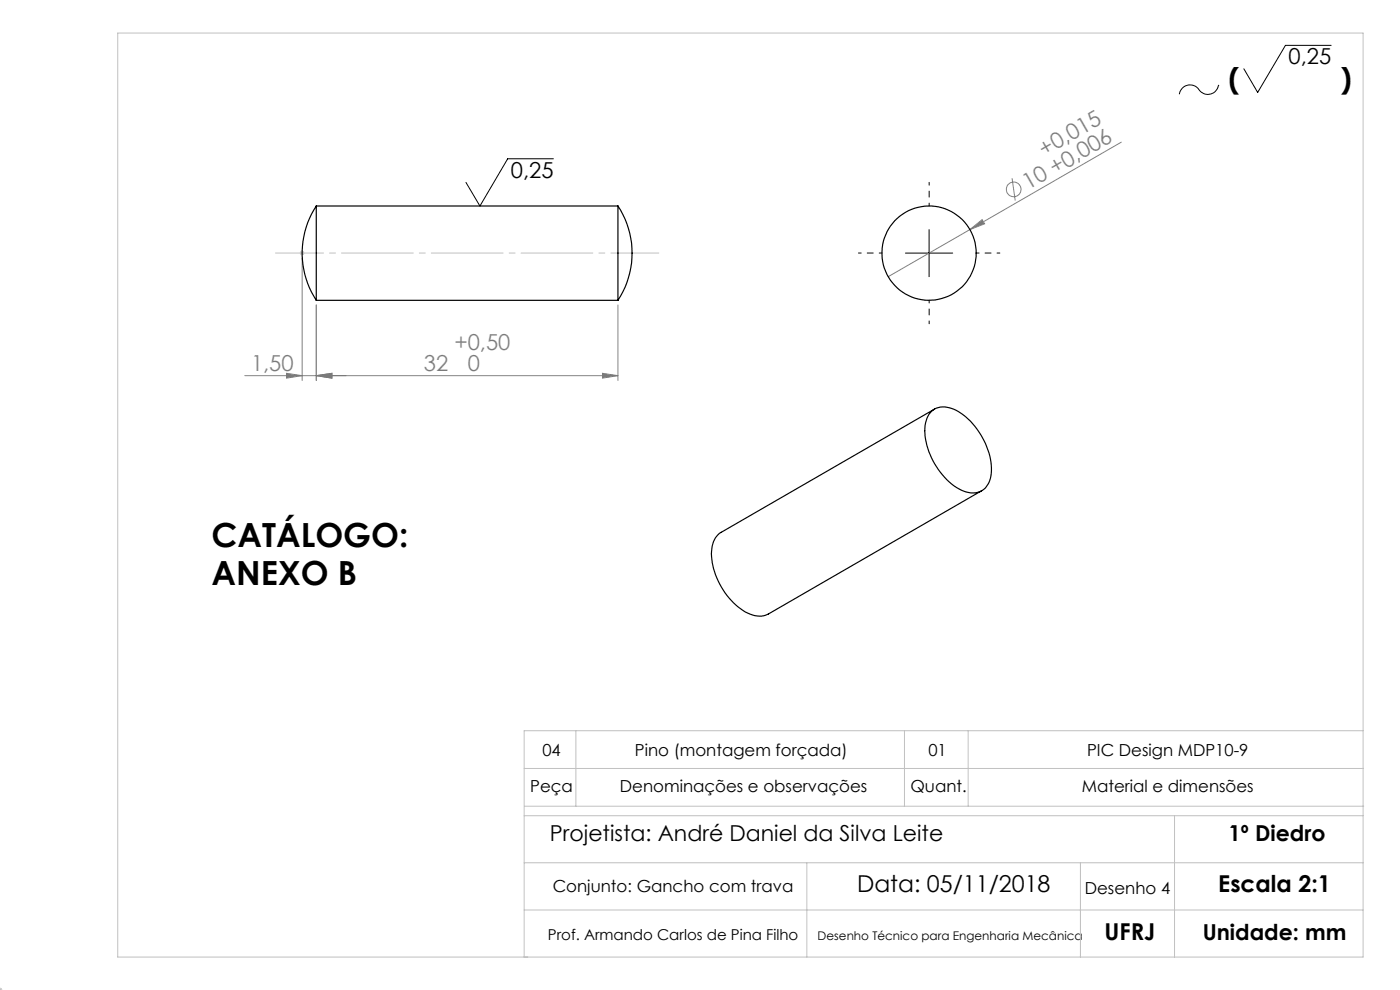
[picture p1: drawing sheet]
<svg xmlns="http://www.w3.org/2000/svg" width="297mm" height="210mm" viewBox="0 0 297 210" stroke-linecap="round" stroke-linejoin="round" font-family="sans-serif">
<g fill="none" stroke="#808080" stroke-width=".21">
<path d="M214.7 37.8l.7 4.7M237.9 30.2l-32.2 18.5M64.1 54.7v26M205.7 48.7l2.7-2.1 .5 .9zM205.7 48.7l-17.3 10M51.9 79.7h79.2M60.8 79.2l3.3 .5-3.3 .5zM67.1 79.7l3.3-.5v1zM67.1 64.7v16M127.8 79.2l3.3 .5-3.3 .5zM131.1 64.7v16"/>
<circle cx="215" cy="40.2" r="1.56"/>
</g>
<path d="M258.6 18a2.43 2.43 0 0 1-2.1 2 2.43 2.43 0 0 1-2.5-1.4 2.29 2.29 0 0 0-3.8 1.4M282.4 9.6h-9.7l-5.9 10-2.9-5M117.4 33.7h-9.7l-5.9 10-3-5M192.1 53.7h10M197.1 48.7v10" fill="none" stroke="#000" stroke-width=".21"/>
<g fill="none" stroke="#c0c0c0" stroke-width=".21">
<path d="M25 7h264.2v196h-264.2zM63.6 53.7h1M63.7 53.3l.8 .7M64.1 53.2v1M64.5 53.3l-.8 .7M122.2 155v16M191.9 155v16M205.4 155v16M289.2 155h-178v48M111.2 173h178M111.2 163h178M111.3 171h178"/>
<path d="M249.2 173v30M111.2 193h178M111.2 183h178M171.2 183v20M229.2 183v20M-.1 210h.6M0 210l.1 .1M0 209.5v.6M.4 209.6l-.4 .5"/>
</g>
<path d="M187.1 53.7h-5M197.1 43.7v-5M207.1 53.7h5M197.1 63.7v5" fill="none" stroke="#000" stroke-width=".21" stroke-dasharray="15.2 1.3 1.3 1.3" stroke-dashoffset="14.6"/>
<path d="M58.4 53.7h81.4" fill="none" stroke="#c0c0c0" stroke-width=".21" stroke-dasharray="15.2 1.3 1.3 1.3" stroke-dashoffset="5"/>
<g fill="#808080">
<path d="M205.7 48.7l2.7-2.1 .5 .9z"/>
<path d="M60.8 79.2l3.3 .5-3.3 .5zM67.1 79.7l3.3-.5v1z"/>
<path d="M127.8 79.2l3.3 .5-3.3 .5zM67.1 79.7l3.3-.5v1z"/>
</g>
<g fill="none" stroke="#000" stroke-width=".25">
<path d="M67.1 43.7a18.1 18.1 0 0 0 0 20M67.1 43.7v20M67.1 43.7h64M131.1 43.7a18.2 18.2 0 0 1 0 20M131.1 43.7v20M67.1 63.7h64M197.6 87.2a4.5 4.5 0 0 1 5.3-.1 15.3 15.3 0 0 1 7.4 13.3 4 4 0 0 1-5.9 3.8 15.1 15.1 0 0 1-8-11 6.7 6.7 0 0 1 1.2-6zM198.3 86.8l-45.3 26.1a5.2 5.2 0 0 0-2 5.2 15.2 15.2 0 0 0 8.1 12.2 4.5 4.5 0 0 0 3.9-.1l45.2-26.1"/>
<circle cx="197.1" cy="53.7" r="10"/>
</g>
<g font-size="7.1">
<text x="44.9" y="116">CATÁLOGO:</text>
<text x="44.9" y="124">ANEXO B</text>
</g>
<g font-size="6.3">
<text x="260.6" y="19">(</text>
<text x="284.3" y="19">)</text>
</g>
<g font-size="4.9">
<text x="181.8" y="189.3">Data: 05/11/2018</text>
<text x="258.5" y="189.3">Escala 2:1</text>
<text x="234.3" y="199.5">UFRJ</text>
</g>
<g font-size="4.7">
<text x="273.4" y="13.6">0,25</text>
<text x="108.4" y="37.7">0,25</text>
<text x="116.6" y="178.4">Projetista: André Daniel da Silva Leite</text>
<text x="260.6" y="178.4">1º Diedro</text>
<text x="255.1" y="199.5">Unidade: mm</text>
</g>
<g font-size="4.7" fill="#808080">
<text x="221.5" y="33.2" transform="rotate(-30 221.5 33.2)">+0,015</text>
<text x="218.1" y="40.4" transform="rotate(-30 218.1 40.4)">10 +0,006</text>
<text x="96.4" y="74.1">+0,50</text>
<text x="53.3" y="78.7">1,50</text>
<text x="89.9" y="78.6">32</text>
<text x="99.2" y="78.7">0</text>
</g>
<g font-size="3.5">
<text x="115.1" y="160.4">04</text>
<text x="134.7" y="160.4">Pino (montagem forçada)</text>
<text x="197" y="160.4">01</text>
<text x="230.6" y="160.4">PIC Design MDP10-9</text>
<text x="112.5" y="168">Peça</text>
<text x="131.5" y="168">Denominações e observações</text>
<text x="193.1" y="168">Quant.</text>
<text x="229.5" y="168">Material e dimensões</text>
<text x="117.3" y="189.3">Conjunto: Gancho com trava</text>
<text x="230.1" y="189.6">Desenho 4</text>
</g>
<text font-size="3.2" x="116.2" y="199.5">Prof. Armando Carlos de Pina Filho</text>
<text font-size="2.5" x="173.5" y="199.5">Desenho Técnico para Engenharia Mecânica</text>
</svg>
